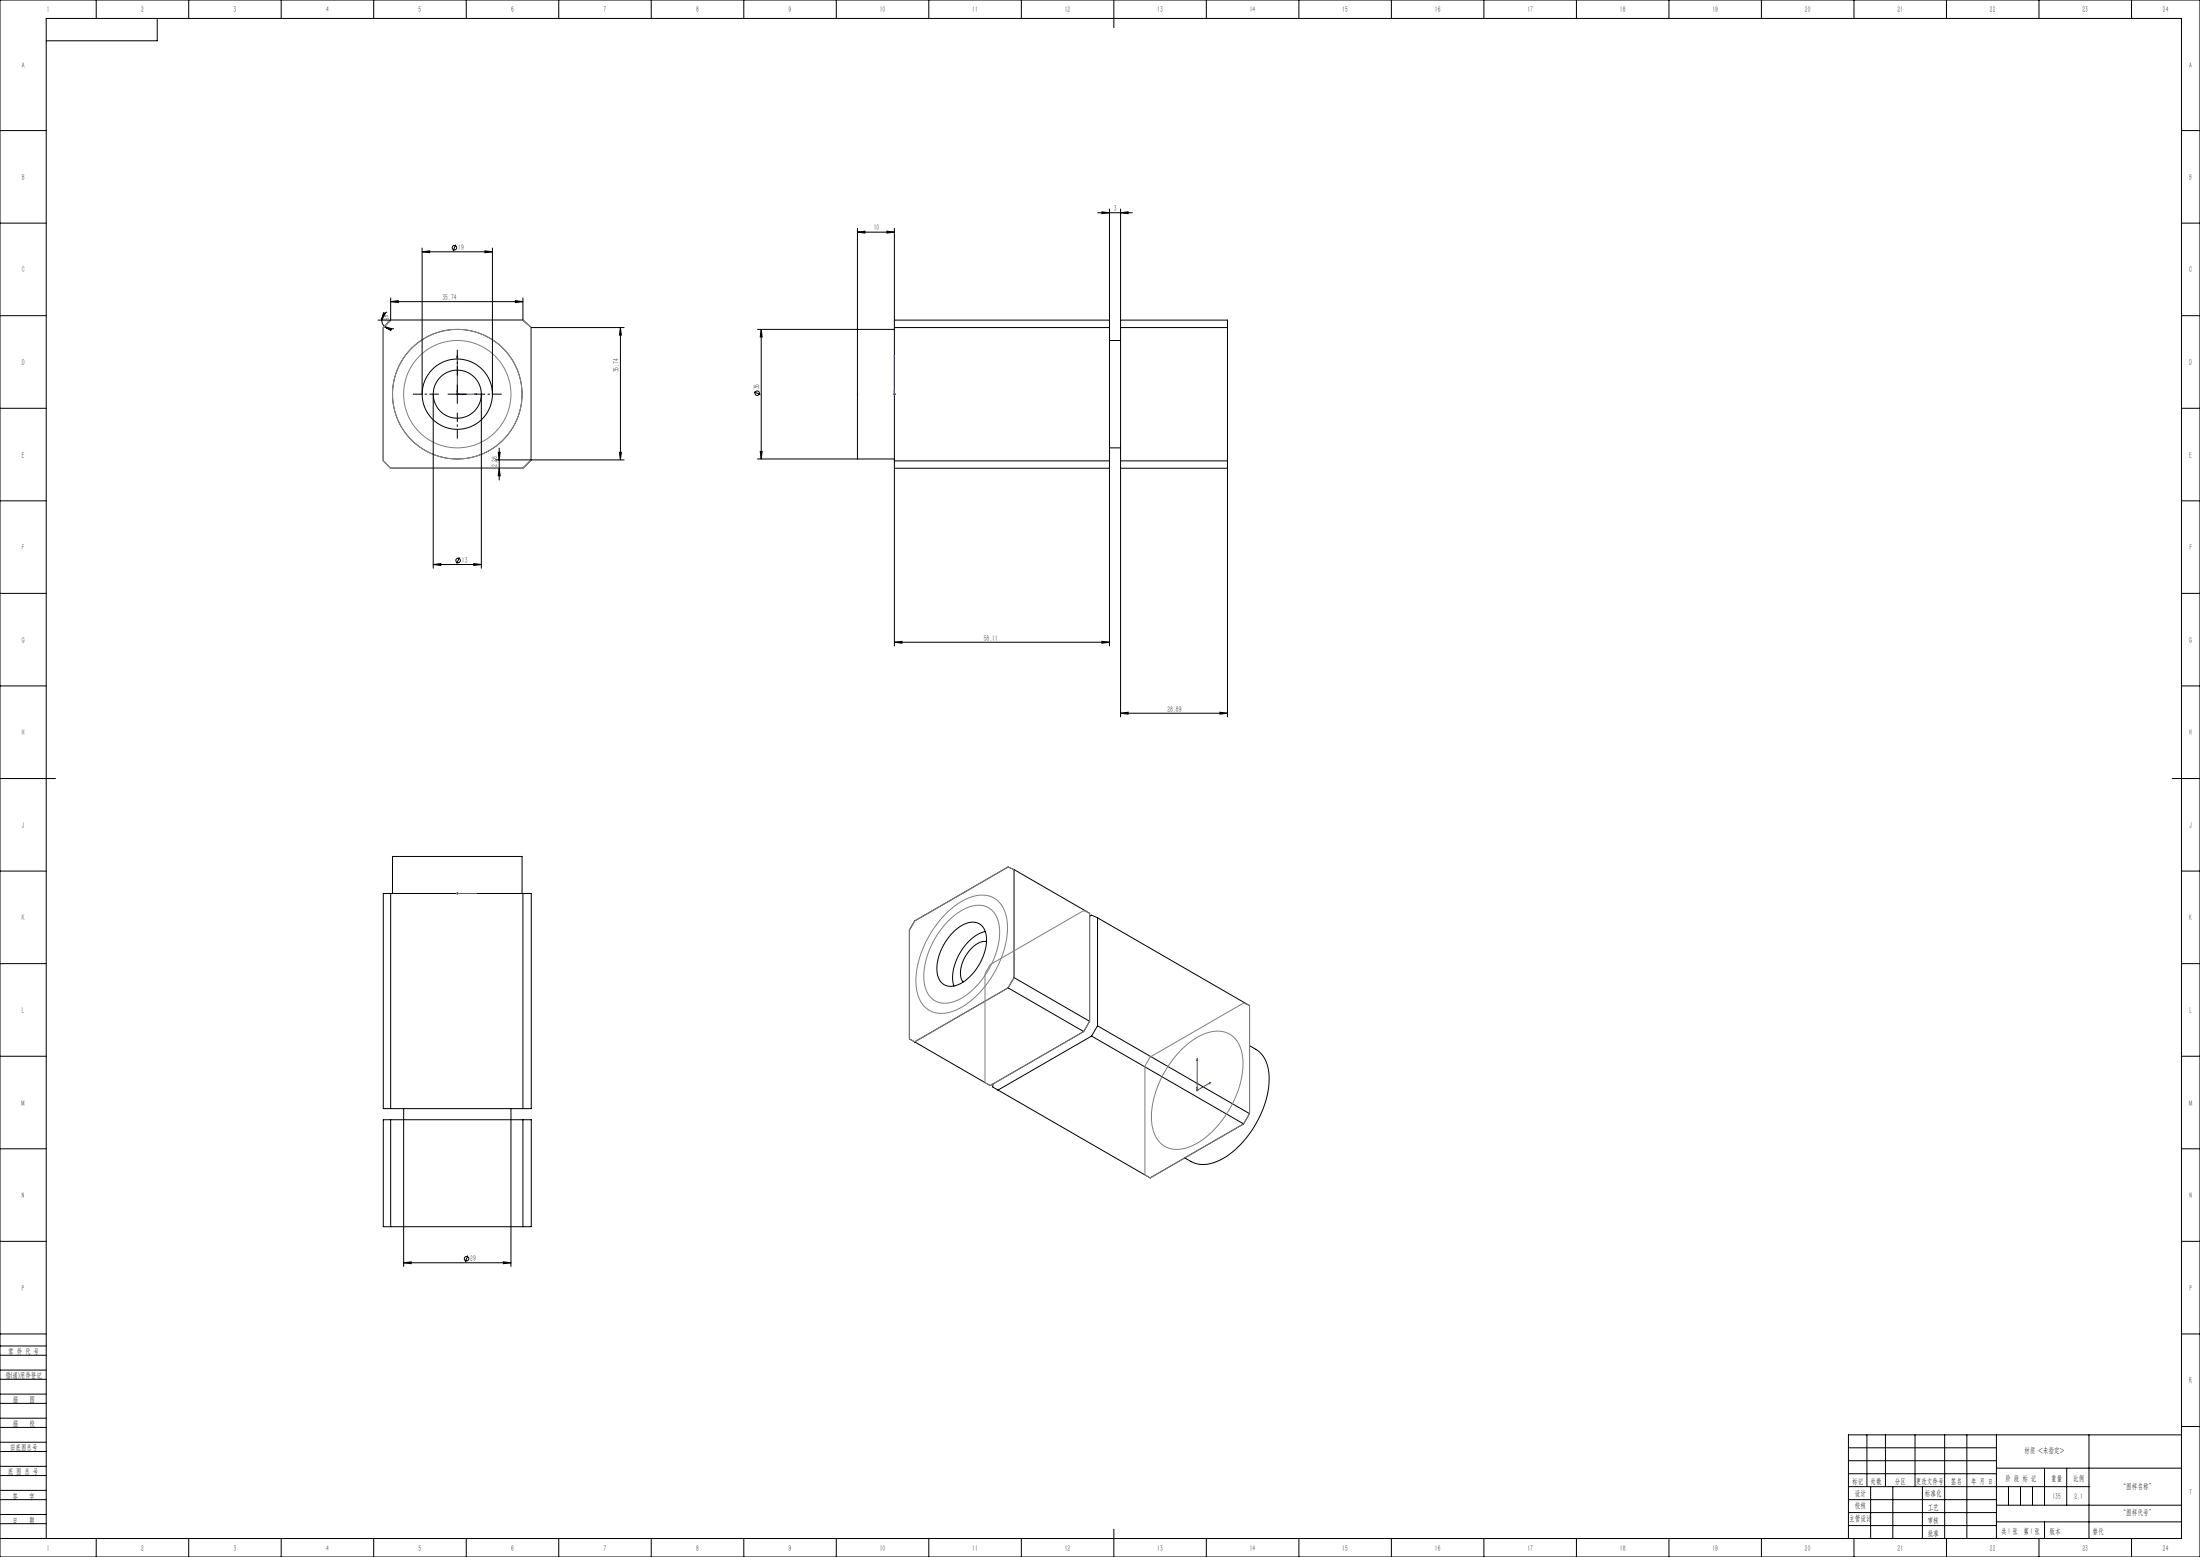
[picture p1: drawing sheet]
<svg xmlns="http://www.w3.org/2000/svg" width="1189mm" height="841mm" viewBox="0 0 1189 841" stroke-linecap="round" stroke-linejoin="round" font-family="sans-serif">
<g fill="none" stroke="#000" stroke-width=".54">
<path d="M0 0h1189v841h-1189zM52 0v10M85 10v12h-60M102 0v10M152 0v10M202 0v10M252 0v10M302 0v10M352 0v10M402 0v10M452 0v10M502 0v10"/>
<path d="M552 0v10M602 0v15M652 0v10M702 0v10M752 0v10M802 0v10M852 0v10M902 0v10M952 0v10M1002 0v10M1052 0v10M1102 0v10"/>
<path d="M1152 0v10M0 71h25M1179 71h10M593 115h19M596 114l4 1h-4zM600 113v236M606 115l4-1v1zM606 113v274M0 121h25M228 136l4-1v2zM228 134v79M228 136h38"/>
<path d="M246 132l-1 4M262 135l4 1-4 1zM266 134v79M463 123v125M463 125h4v1zM463 125h20M479 125h4l-4 1zM483 123v226M1179 121h10M0 171h25M204 173h79M206 173l2 3"/>
<path d="M207 169h1l-2 4zM208 176l4 2-1 1zM208 176a5 5 0 0 0 5 1M209 169a5 5 0 0 0-3 4M211 163l4-1v1zM211 161v12l-4 4v72l4 4h72l4-5v-71M211 163h72M279 162l4 1h-4zM283 161v12M283 173l4 4M287 177h50M335 177l1 4h-1z"/>
<path d="M335 177v71M409 178h74M411 178l1 4h-1zM411 178v70M483 173h117M483 177h117M606 173h57v214M606 177h57M1179 171h10M600 184h6M234 213v94M242 213h10"/>
<path d="M247 208v10M260 213v94M407 212l4 1M0 221h25M1179 221h10M268 248h69M269 244h1v4zM270 253v4h-1zM270 242v17M335 244h1l-1 4zM409 248h74M411 244h1l-1 4z"/>
<path d="M483 253h117M483 249h117M600 242h6M606 253h57M606 249h57M0 271h25M1179 271h10M234 305l4-1v1zM234 305h26M248 301l-1 3M256 304l4 1h-4zM0 321h25"/>
<path d="M1179 321h10M483 347l4-1v1zM483 347h117M596 346l4 1h-4zM0 371h25M1179 371h10M606 385h4v1zM606 385h57M659 385h4l-4 1zM0 421h30M1174 421h15M0 471h25"/>
<path d="M548 470l-3-2-51 29-3 5v59l3 2M548 470v58M548 470l41 23v59M1179 471h10M207 483h80v116h-80zM211 483v116M212 483v-20h70v20M283 483v116M589 495l1-1 3 2M593 496l82 47v59M593 496v58M515 503a12 12 0 0 1 15-4 15 15 0 0 1 1 18 24 24 0 0 1-17 16 8 8 0 0 1-8-11 30 30 0 0 1 9-19z"/>
<path d="M533 503a27 27 0 0 0-17 30M533 509a16 16 0 0 0-14 14 10 10 0 0 0 1 7M0 521h25M545 534l41 23M545 534l-51 29M548 528l-3 6M548 528l41 24M1179 521h10M586 557l-51 29-41-23M589 552l-3 5M590 560l82 47M590 560l-51 29"/>
<path d="M593 554l82 48M593 554l-3 6M0 571h25M675 565a18 18 0 0 1 11 19 53 53 0 0 1-29 43 16 16 0 0 1-17-2M1179 571h10M218 599v85M276 599v85M537 586v1l2 2M539 589l83 47 50-29M207 605h80v58h-80zM211 605v58M283 605v58"/>
<path d="M675 602l-3 5M0 621h25M1179 621h10M0 671h25M253 678l-2 4M1179 671h10M218 682h4v1zM218 682h58M272 682h4l-4 1zM0 732h25M0 727h25M0 721h25"/>
<path d="M1179 721h10M0 745h25M0 740h25M0 758h25M0 753h25M0 771h25M0 766h25M0 779h25M1009 775v28M1019 775v28M1035 775v28M1051 775v56"/>
<path d="M1063 775v56M1079 775v56M1129 775v56M1179 771h10M1179 775h-180v56M0 784h25M0 797h25M0 792h25M999 782h80M999 789h80M999 796h80M1079 793h100"/>
<path d="M1105 793v20M1117 793v20M0 810h25M0 805h25M0 818h25M999 810h80M999 803h130M999 817h80M1011 803v28M1023 803v28M1039 803v28M1079 813h100"/>
<path d="M1085 803v10M1092 803v10M1098 803v10M0 823h25M0 831h1179v-821h-1154v821M52 831v10M102 831v10M152 831v10M202 831v10M252 831v10M302 831v10M352 831v10"/>
<path d="M402 831v10M452 831v10M502 831v10M552 831v10M602 826v15M652 831v10M702 831v10M752 831v10M802 831v10M852 831v10M902 831v10M952 831v10"/>
<path d="M999 824h80M1002 831v10M1052 831v10M1079 822h100M1102 831v10M1105 822v9M1152 831v10"/>
<circle cx="246" cy="134" r="1.2"/>
<circle cx="247" cy="213" r="13"/>
<circle cx="247" cy="213" r="19"/>
<circle cx="409" cy="212" r="1.2"/>
<circle cx="248" cy="303" r="1.2"/>
<circle cx="252" cy="680" r="1.2"/>
</g>
<g fill="none" stroke="#00f" stroke-width=".54">
<path d="M247 192v21h11M247 192v1zM483 192v21M483 192v1v-1M247 211h.1M248 213h.1M257 213h1h-1zM483 213h.1M483 211h.1M247 483h.1M248 483h.1M258 483h-11"/>
<path d="M258 483h-1h1M647 572v1zM647 572v17M647 587v1zM648 588h.1M648 588l-1 1M654 585h.1M654 585l-7 4"/>
</g>
<g fill="none" stroke="#808080" stroke-width=".54">
<path d="M211 173h72l4 4v71l-4 5h-72l-4-4v-72zM247 213h1M247 212v1M248 213h-1M483 213h1M483 212v1M484 213h-1M247 483h1M247 482l1 1M247 482v1M248 482l-1 1M494 497l51-29 3 2v58l-3 6-51 29-3-2v-59z"/>
<path d="M511 493l9-6a16 16 0 0 1 20 1 29 29 0 0 1 2 27l-4 9-5 7-5 7-8 6a16 16 0 0 1-21-1 29 29 0 0 1-1-28l5-11zM513 497l7-5 6-3a12 12 0 0 1 14 13v6l-1 5-3 8-4 6-3 5-6 5-5 3-5 2a12 12 0 0 1-14-13l1-8 3-9 4-8zM535 521l51-29 3 1v59l-3 5-51 29-3-1v-59zM622 571l50-29 3 1v59l-3 5-50 29-3-1v-59zM638 568l9-7a16 16 0 0 1 20 0 27 27 0 0 1 3 25l-4 10-5 9-7 7-7 6a16 16 0 0 1-20-1 29 29 0 0 1-2-28l3-6 3-6zM647 589h1M647 589h.1M647 588v1"/>
<circle cx="247" cy="213" r="35"/>
<circle cx="247" cy="213" r="29"/>
</g>
<path d="M237 213h-14M247 203v-14M257 213h14M247 223v14" fill="none" stroke="#000" stroke-width=".54" stroke-dasharray="30.5 1.3 1.3 1.3" stroke-dashoffset="25.4" stroke-linecap="butt"/>
<g fill="#00f">
<path d="M483 192v1z"/>
<path d="M257 483h1z"/>
<path d="M257 213h1h-1zM247 192v1z"/>
<path d="M647 572v1zM647 587v1z"/>
</g>
<g fill="#000">
<path d="M228 136l4-1v2zM262 135l4 1-4 1zM234 305l4-1v1zM256 304l4 1h-4zM218 682h4v1zM272 682h4l-4 1z"/>
<path d="M207 169h1l-2 4zM208 176l4 2-1 1z"/>
<path d="M279 162l4 1h-4zM211 163l4-1v1zM479 125h4l-4 1zM463 125h4v1zM606 115l4-1v1zM596 114l4 1h-4zM596 346l4 1h-4zM483 347l4-1v1zM659 385h4l-4 1zM606 385h4v1z"/>
<path d="M269 244h1v4zM270 253v4h-1zM411 178l1 4h-1zM411 244h1l-1 4z"/>
<path d="M335 244h1l-1 4zM335 177l1 4h-1z"/>
</g>
<g font-size="4.4">
<text x="25" y="7">1</text>
<text x="76" y="7">2</text>
<text x="126" y="7">3</text>
<text x="176" y="7">4</text>
<text x="226" y="7">5</text>
<text x="276" y="7">6</text>
<text x="326" y="7">7</text>
<text x="376" y="7">8</text>
<text x="426" y="7">9</text>
<text x="475" y="7">10</text>
<text x="525" y="7">11</text>
<text x="575" y="7">12</text>
<text x="625" y="7">13</text>
<text x="675" y="7">14</text>
<text x="725" y="7">15</text>
<text x="775" y="7">16</text>
<text x="825" y="7">17</text>
<text x="875" y="7">18</text>
<text x="925" y="7">19</text>
<text x="975" y="7">20</text>
<text x="1025" y="7">21</text>
<text x="1075" y="7">22</text>
<text x="1125" y="7">23</text>
<text x="1169" y="7">24</text>
<text x="12" y="37">A</text>
<text x="1183" y="37">A</text>
<text x="12" y="97">B</text>
<text x="1183" y="97">B</text>
<text x="602" y="114">3</text>
<text x="472" y="124">10</text>
<text x="248" y="135">19</text>
<text x="12" y="147">C</text>
<text x="1183" y="147">C</text>
<text x="239" y="162">35.74</text>
<text x="207" y="170" transform="rotate(82 207 170)">45°</text>
<text x="12" y="197">D</text>
<text x="1183" y="197">D</text>
<text x="334" y="201" transform="rotate(-90 334 201)">35.74</text>
<text x="411" y="210" transform="rotate(-90 411 210)">35</text>
<text x="12" y="247">E</text>
<text x="1183" y="247">E</text>
<text x="269" y="252" transform="rotate(-90 269 252)">2.26</text>
<text x="12" y="297">F</text>
<text x="1183" y="297">F</text>
<text x="250" y="304">13</text>
<text x="12" y="347">G</text>
<text x="532" y="346">58.11</text>
<text x="1183" y="347">G</text>
<text x="631" y="384">28.89</text>
<text x="12" y="397">H</text>
<text x="1183" y="397">H</text>
<text x="12" y="447">J</text>
<text x="1183" y="447">J</text>
<text x="12" y="497">K</text>
<text x="1183" y="497">K</text>
<text x="12" y="547">L</text>
<text x="1183" y="547">L</text>
<text x="12" y="597">M</text>
<text x="1183" y="597">M</text>
<text x="12" y="647">N</text>
<text x="1183" y="647">N</text>
<text x="254" y="681">29</text>
<text x="12" y="697">P</text>
<text x="1183" y="697">P</text>
<text x="4" y="731">零 件 代 号</text>
<text x="3" y="744">借(通)用件登记</text>
<text x="1183" y="747">R</text>
<text x="7" y="757">描</text>
<text x="16" y="757">图</text>
<text x="7" y="771">描</text>
<text x="16" y="771">校</text>
<text x="5" y="783">旧底图总号</text>
<text x="1094" y="785">材质 &lt;未指定&gt;</text>
<text x="4" y="796">底 图 总 号</text>
<text x="1001" y="801">标记</text>
<text x="1011" y="801">处数</text>
<text x="1024" y="801">分区</text>
<text x="1035" y="801">更改文件号</text>
<text x="1054" y="801">签名</text>
<text x="1065" y="801">年 月 日</text>
<text x="1084" y="800">阶 段 标 记</text>
<text x="1109" y="800">重量</text>
<text x="1120" y="800">比例</text>
<text x="7" y="809">签</text>
<text x="16" y="809">字</text>
<text x="1002" y="808">设计</text>
<text x="1040" y="808">标准化</text>
<text x="1109" y="809">135</text>
<text x="1146" y="804">“图样名称”</text>
<text x="1183" y="807">T</text>
<text x="1002" y="815">校核</text>
<text x="1042" y="815">工艺</text>
<text x="999" y="822">主管设计</text>
<text x="1146" y="818">“图样代号”</text>
<text x="7" y="822">日</text>
<text x="16" y="822">期</text>
<text x="1042" y="822">审核</text>
<text x="1042" y="829">批准</text>
<text x="1082" y="828">共 张 第 张</text>
<text x="1085" y="828">1</text>
<text x="1097" y="828">1</text>
<text x="1108" y="828">版本</text>
<text x="25" y="838">1</text>
<text x="76" y="838">2</text>
<text x="126" y="838">3</text>
<text x="176" y="838">4</text>
<text x="226" y="838">5</text>
<text x="276" y="838">6</text>
<text x="326" y="838">7</text>
<text x="376" y="838">8</text>
<text x="426" y="838">9</text>
<text x="475" y="838">10</text>
<text x="525" y="838">11</text>
<text x="575" y="838">12</text>
<text x="625" y="838">13</text>
<text x="675" y="838">14</text>
<text x="725" y="838">15</text>
<text x="775" y="838">16</text>
<text x="825" y="838">17</text>
<text x="875" y="838">18</text>
<text x="925" y="838">19</text>
<text x="975" y="838">20</text>
<text x="1025" y="838">21</text>
<text x="1075" y="838">22</text>
<text x="1125" y="838">23</text>
<text x="1169" y="838">24</text>
</g>
<g font-size="4.4" fill="#0a0605">
<text x="1121" y="809">2:1</text>
<text x="1131" y="828">替代</text>
</g>
</svg>
